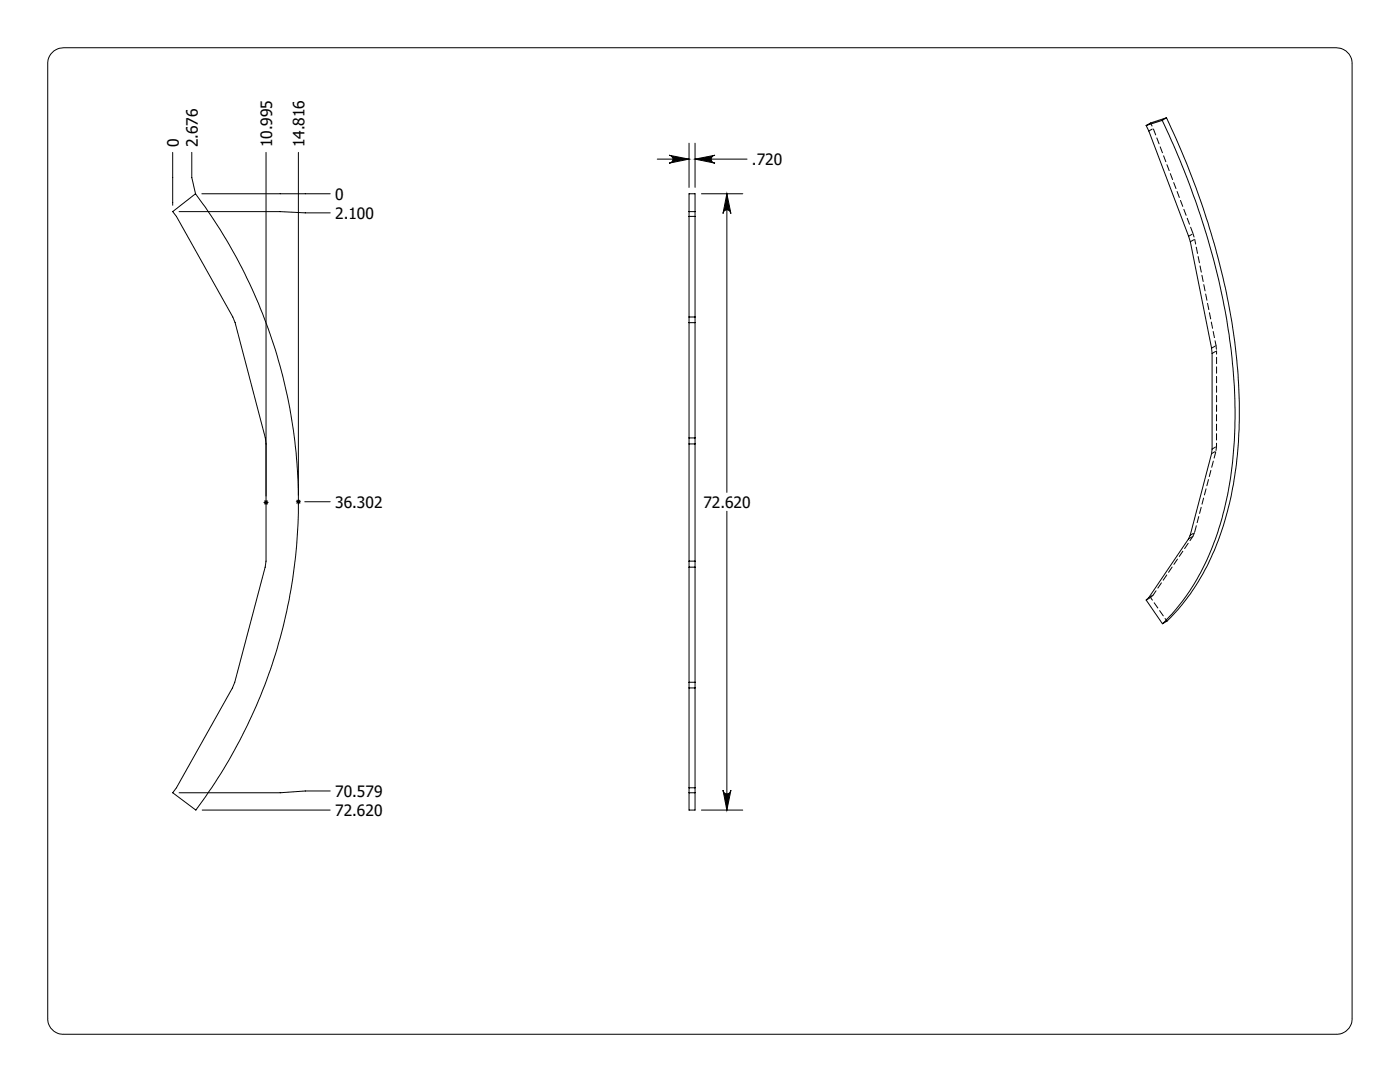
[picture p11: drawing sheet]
<svg xmlns="http://www.w3.org/2000/svg" width="279mm" height="216mm" viewBox="0 0 279 216" stroke-linecap="round" stroke-linejoin="round" font-family="sans-serif">
<g fill="none" stroke="#000" stroke-width=".2">
<path d="M10.2 10.8a3.3 3.3 0 0 1 2.5-1.3h254a3.2 3.2 0 0 1 3.1 3.2v190.5a3.1 3.1 0 0 1-3.1 3.2h-254a3.1 3.1 0 0 1-3.2-3.2v-190.5a2.93 2.93 0 0 1 .7-1.9zM34.5 30.4v10.6M38.3 30.4v5l.7 3.3M39 38.7l-4.5 3.5 .7 1 11.3 20.1 .4 1.1 6.1 23 .1 1.2M40.3 38.7h25.6M53.1 30.4v81.6l-.2 1.2-6.1 22.9-.4 1.2-11.2 19.9-.7 1 4.6 3.4a102.5 102.5 0 0 0-.1-122.9M59.5 30.4v68.4M131.2 31.8h6.3M133.5 31l4 .7-4 .9a.79 .79 0 0 0 .8-.8 .79 .79 0 0 0-.8-.8zM137.5 28.6v8.8M137.5 38.7h1.2v122.9h-1.2zM138.7 28.6v8.8"/>
<path d="M138.7 31.8h10.4M138.7 31.7l4-.7a.79 .79 0 0 0-.8 .8 .79 .79 0 0 0 .8 .8zM140 38.7h8.2M145.1 38.7v59.5M145.1 38.7l.8 3.9a.79 .79 0 0 0-.8-.7 .79 .79 0 0 0-.8 .7zM228.7 25l.6 1.1 8.3 22.2 4.3 22.2v19.1l-.1 .9-4.3 16.3-.3 .8-7.9 11.6-.6 .5 3.3 4.8M232 24a149 149 0 0 1 14.1 49.4 81.6 81.6 0 0 1-3.6 34.2 43.5 43.5 0 0 1-10.5 16.9M232 24l-3.3 1M232.8 23.5a146.5 146.5 0 0 1 14.3 51.3 80.1 80.1 0 0 1-3.7 32.3 43.9 43.9 0 0 1-10.5 16.9l-.9 .5M232.8 23.5l-.8 .5M232.8 23.5l-3.2 1.1-.9 .4M35.7 42.2h20.2l5 .3h5"/>
<path d="M137.5 42.2h1.2M137.5 43.2h1.2M137.5 63.3h1.2M137.5 64.4h1.2M52.7 99.9l.7 .7M53.4 99.9l-.7 .7M59.2 99.8l.7 .7M59.5 99.6v1M59.9 99.8l-.7 .7M137.5 87.4h1.2M137.5 88.6h1.2M52.6 100.3h1"/>
<path d="M59.1 100.1h.9M60.8 100.1h5.1M137.5 113.2h1.2M137.5 112h1.2M145.1 102v59.6M137.5 137.3h1.2M137.5 136.1h1.2M65.9 157.8h-5l-5 .4h-20.2M137.5 158.2h1.2M137.5 157.2h1.2M144.3 157.7a.79 .79 0 0 0 .8 .7 .79 .79 0 0 0 .8-.7l-.8 3.9zM40.4 161.6h25.5"/>
<path d="M140 161.6h8.2"/>
</g>
<path d="M145.1 38.7l.8 3.9a.79 .79 0 0 0-.8-.7 .79 .79 0 0 0-.8 .7zM144.3 157.7a.79 .79 0 0 0 .8 .7 .79 .79 0 0 0 .8-.7l-.8 3.9zM138.7 31.7l4-.7a.79 .79 0 0 0-.8 .8 .79 .79 0 0 0 .8 .8zM133.5 31l4 .7-4 .9a.79 .79 0 0 0 .8-.8 .79 .79 0 0 0-.8-.8z" fill="#000"/>
<path d="M230.2 25.6l7.9 21" fill="none" stroke="#000" stroke-width=".2" stroke-dasharray="1.3 .6" stroke-dashoffset="-.1"/>
<g fill="none" stroke="#000" stroke-width=".2" stroke-dasharray="1.3 .6" stroke-dashoffset=".5">
<path d="M229.3 26.1l.9-.5M237.2 47.1l.9-.5M237.6 48.2l.8-.5M241.8 69.5l.9-.5M241.9 70.5l.9-.5M242.7 69l.1 1M241.8 90.5l.9-.5M241.9 89.6l.9-.5M242.8 89.1l-.1 .9M228.8 119.7l.8-.5M229.3 119.2l.8-.5M237.2 107.5l.9-.5"/>
<path d="M237.5 106.8l.9-.5"/>
</g>
<path d="M229.6 24.5l.6 1.1M238.1 46.6l.3 1.1M242.8 70v19.1M229.6 119.2l3.3 4.7" fill="none" stroke="#000" stroke-width=".2" stroke-dasharray="1.3 .6" stroke-dashoffset=".6"/>
<path d="M238.4 47.7l4.3 21.3" fill="none" stroke="#000" stroke-width=".2" stroke-dasharray="1.3 .6" stroke-dashoffset=".3"/>
<path d="M242.7 90l-4.3 16.3" fill="none" stroke="#000" stroke-width=".2" stroke-dasharray="1.3 .6" stroke-dashoffset="-.2"/>
<path d="M230.1 118.7l-.5 .5M238.4 106.3l-.3 .7" fill="none" stroke="#000" stroke-width=".2" stroke-dasharray="1.3 .6" stroke-dashoffset=".4"/>
<path d="M238.1 107l-8 11.7" fill="none" stroke="#000" stroke-width=".2" stroke-dasharray="1.3 .6" stroke-dashoffset=".2"/>
<g font-size="3.1">
<text x="35.7" y="29.4" transform="rotate(-90 35.7 29.4)">0</text>
<text x="39.5" y="29.4" transform="rotate(-90 39.5 29.4)">2.676</text>
<text x="54.3" y="29.4" transform="rotate(-90 54.3 29.4)">10.995</text>
<text x="60.8" y="29.4" transform="rotate(-90 60.8 29.4)">14.816</text>
<text x="150.1" y="33">.720</text>
<text x="66.9" y="39.9">0</text>
<text x="66.9" y="43.7">2.100</text>
<text x="66.9" y="101.3">36.302</text>
<text x="140.4" y="101.3">72.620</text>
<text x="66.9" y="159">70.579</text>
<text x="66.9" y="162.8">72.620</text>
</g>
</svg>
